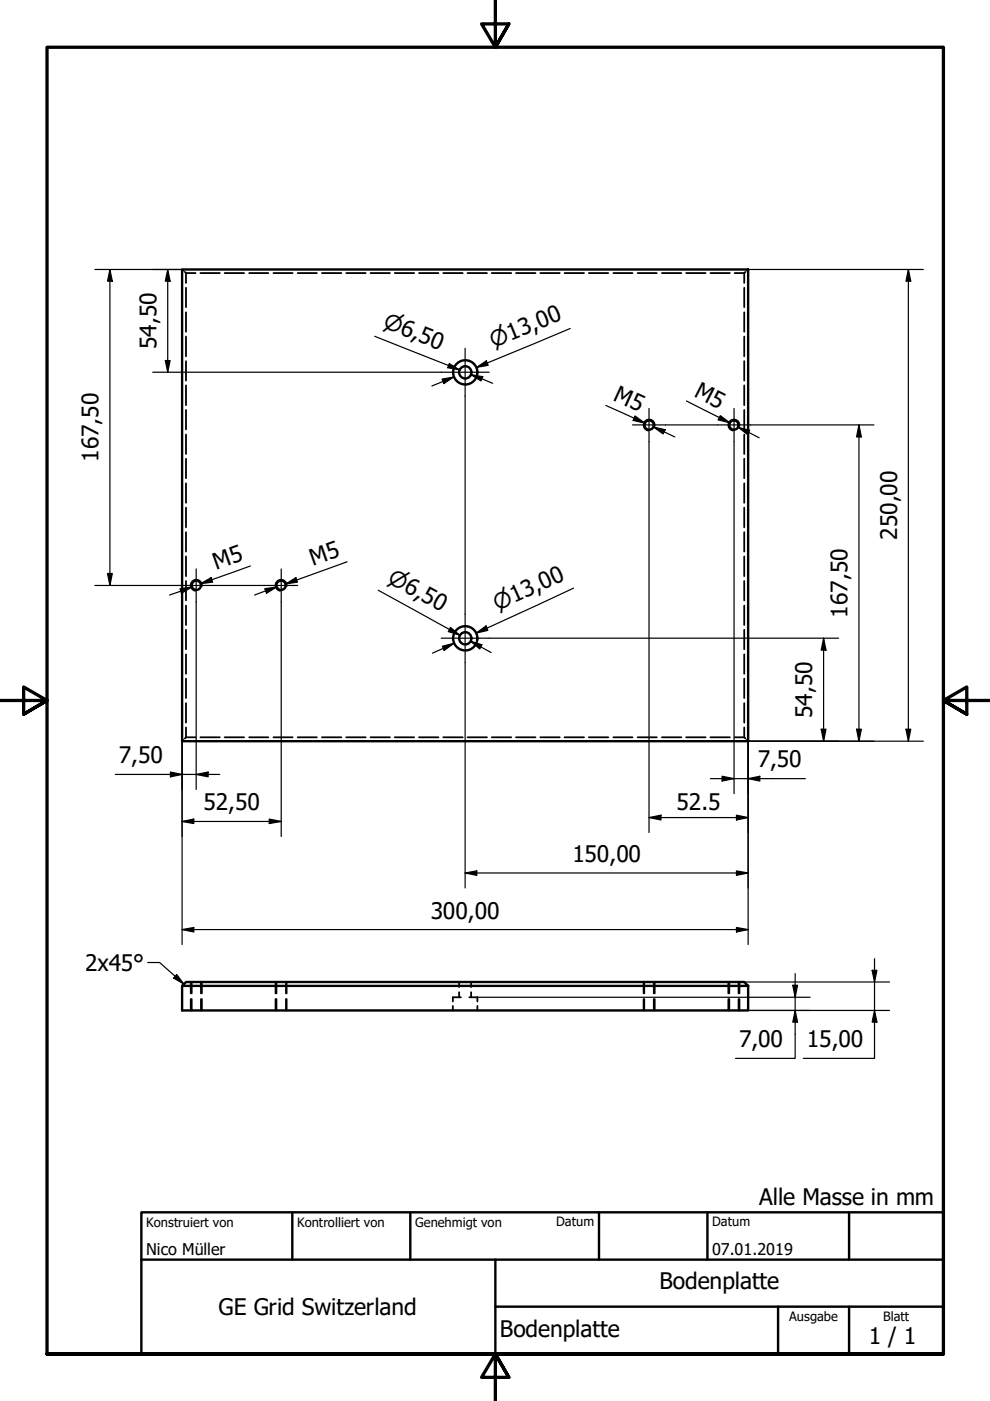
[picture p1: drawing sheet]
<svg xmlns="http://www.w3.org/2000/svg" width="210mm" height="297mm" viewBox="0 0 210 297" stroke-linecap="round" stroke-linejoin="round" font-family="sans-serif">
<!-- layer: Verdeckt (ISO) -->
<g fill="none" stroke="#000" stroke-width=".38">
<path d="M38.6 57.1l.3 .3M39.2 57.6l.2 .3h2.1M39.4 57.9v2.1M42.5 57.9h4.1M47.6 57.9h4.2M52.8 57.9h4.1M58 57.9h4M63.1 57.9h4.1M68.3 57.9h4.1M73.4 57.9h4.1M78.5 57.9h4.2M83.7 57.9h4.1"/>
<path d="M88.8 57.9h4.2M94 57.9h4.1M99.1 57.9h4.2M104.3 57.9h4.1M109.4 57.9h4.1M114.6 57.9h4.1M119.7 57.9h4.1M124.8 57.9h4.2M130 57.9h4.1M135.2 57.9h4.1M140.3 57.9h4.2M145.5 57.9h4.1"/>
<path d="M150.6 57.9h4.1M155.8 57.9h2M158.1 57.6l-.3 .3v2.1M158.6 57.1l-.2 .3M39.4 61v4.1M39.4 66.2v4.1M39.4 71.4v4.2M39.4 76.6v4.1M157.8 61v4.1M157.8 66.2v4.1M157.8 71.4v4.2M157.8 76.6v4.1"/>
<path d="M39.4 81.7v4.2M39.4 86.9v4.1M39.4 92.1v4.2M39.4 97.3v4.1M157.8 81.7v4.2M157.8 86.9v4.1M157.8 92.1v4.2M157.8 97.3v4.1M39.4 102.5v4.1M39.4 107.6v4.2M39.4 112.8v4.2M39.4 118v4.2"/>
<path d="M157.8 102.5v4.1M157.8 107.6v4.2M157.8 112.8v4.2M157.8 118v4.2M39.4 123.2v4.1M39.4 128.4v4.1M39.4 133.5v4.2M39.4 138.7v4.2M157.8 123.2v4.1M157.8 128.4v4.1M157.8 133.5v4.2M157.8 138.7v4.2"/>
<path d="M38.9 156.8l-.3 .3M39.4 156.3h2.1M39.4 156.3l-.2 .3M39.4 143.9v4.1M39.4 149.1v4.1M39.4 154.2v2.1M42.5 156.3h4.1M47.6 156.3h4.2M52.8 156.3h4.1M58 156.3h4M63.1 156.3h4.1M68.3 156.3h4.1"/>
<path d="M73.4 156.3h4.1M78.5 156.3h4.2M83.7 156.3h4.1M88.8 156.3h4.2M94 156.3h4.1M99.1 156.3h4.2M104.3 156.3h4.1M109.4 156.3h4.1M114.6 156.3h4.1M119.7 156.3h4.1M124.8 156.3h4.2M130 156.3h4.1"/>
<path d="M135.2 156.3h4.1M140.3 156.3h4.2M145.5 156.3h4.1M150.6 156.3h4.1M155.8 156.3h2l.3 .3M157.8 143.9v4.1M157.8 149.1v4.1M157.8 154.2v2.1M158.4 156.8l.2 .3M40.4 208.2v2.4M40.4 211.8v2.4M40.6 208.2v2.4"/>
<path d="M40.6 211.8v2.4M42.6 208.2v2.4M42.6 211.8v2.4M42.8 208.2v2.4M42.8 211.8v2.4M58.4 208.2v2.4M58.4 211.8v2.4M58.6 208.2v2.4M58.6 211.8v2.4M60.6 208.2v2.4M60.6 211.8v2.4M60.8 208.2v2.4"/>
<path d="M60.8 211.8v2.4M96 213.3v.9M97.3 208.2v1.1M97.3 210.4v1M97.7 211.4h-1.7v.9M99.5 211.4h1.7v.9M99.9 208.2v1.1M99.9 210.4v1M101.2 213.3v.9M136.5 208.2v2.4M136.5 211.8v2.4M136.6 208.2v2.4"/>
<path d="M136.6 211.8v2.4M138.6 208.2v2.4M138.6 211.8v2.4M138.8 208.2v2.4M138.8 211.8v2.4M154.4 208.2v2.4M154.4 211.8v2.4M154.6 208.2v2.4M154.6 211.8v2.4M156.6 208.2v2.4M156.6 211.8v2.4M156.8 208.2v2.4"/>
<path d="M156.8 211.8v2.4"/>
</g>
<!-- layer: Sichtbar (ISO) -->
<g fill="none" stroke="#000" stroke-width=".51">
<path d="M38.6 57.1h120v100h-120zM38.6 209v5.2h120v-5.2M39.4 208.2h118.4l.8 .8h-120z"/>
<circle cx="98.6" cy="78.9" r="2.57"/>
<circle cx="98.6" cy="78.9" r="1.3"/>
<circle cx="137.6" cy="90.1" r=".98"/>
<circle cx="155.6" cy="90.1" r=".98"/>
<circle cx="41.6" cy="124.1" r=".98"/>
<circle cx="59.6" cy="124.1" r=".98"/>
<circle cx="98.6" cy="135.3" r="2.57"/>
<circle cx="98.6" cy="135.3" r="1.3"/>
</g>
<!-- layer: Sichtbar schmal (ISO) -->
<path d="M138.8 90.3a1.17 1.17 0 0 0-1-1.3 1.17 1.17 0 0 0-1.3 .9 1.17 1.17 0 0 0 .9 1.4M156.8 90.3a1.17 1.17 0 0 0-1-1.3 1.17 1.17 0 0 0-1.4 .9 1.17 1.17 0 0 0 1 1.4M42.8 124.3a1.17 1.17 0 0 0-1-1.4 1.17 1.17 0 0 0-1.3 1 1.17 1.17 0 0 0 .9 1.4M60.8 124.3a1.17 1.17 0 0 0-1-1.4 1.17 1.17 0 0 0-1.4 1 1.17 1.17 0 0 0 1 1.4" fill="none" stroke="#000" stroke-width=".38"/>
<!-- layer: Rahmen (ISO) -->
<path d="M105 0v10l-2.9-4.9h5.8l-2.9 4.9 2.9-4.9M0 148.5h10l-5-2.8v5.7l5-2.9-5 2.9M210 148.5h-10l5-2.8v5.7l-5-2.9 5 2.9M10 287.1v-277.1h190v277.1h-190h190M107.9 292l-2.9-4.9 2.9 4.9h-5.8l2.9-4.9v9.9" fill="none" stroke="#000" stroke-width=".7"/>
<!-- layer: Titel (ISO) -->
<path d="M30 257h170v30.1h-170zM62 257v10.1M87 257v10.1M127 257v10.1M150 257v10.1M180 257v10.1M30 267.1h170M105 277h95M105 267.1v20M165 277v10.1M180 277v10.1" fill="none" stroke="#000" stroke-width=".51"/>
<g fill="none" stroke="#000" stroke-width=".25">
<path d="M20.1 57.1h18.5M23.3 57.1l.5 2.5h-1zM23.3 57.1v67M35.6 57.1l.5 2.5h-1zM35.6 57.1v21.8M158.6 57.1h37.2M192.6 57.1l.5 2.5h-1zM192.6 57.1v100M32.4 78.9h61.1M35.1 76.4h1l-.5 2.5zM79.4 71.3l18 7.1-2.3-.9M95.2 77.1l2.2 1.3-2.5-.4z"/>
<path d="M96.2 79.9l-4.6 1.9M99.8 79.4l2.6 .5-.4 .9zM99.8 79.4l4.7 1.9M101 77.9l2.1-1.4 .4 1zM120.9 69.6l-19.9 8.3 2.3-1M93.7 80.4l2.5-.5-2.1 1.4zM98.6 84v46.2M128.5 86l8.2 3.7-2.3-1M134.6 88.2l2.1 1.5-2.5-.6zM137.6 93.6v82.9M138.6 90.5l2.4 .6-.4 .9zM138.6 90.5l4.5 2.1"/>
<path d="M141.1 90.1h11M145.5 85l9.2 4.6-2.2-1M152.7 88.1l2 1.5-2.4-.6zM155.6 93.6v74.7M156.5 90.6l2.4 .6-.4 .9zM156.5 90.6l4.5 2.2M159.1 90.1h26.2M182.1 90.1l.5 2.5h-1zM182.1 90.1v67M73.6 119.1l-13 4.7 2.3-.9M20.1 124.1h18M22.8 121.6h1l-.5 2.5z"/>
<path d="M38.2 124.8l2.5-.4-2.2 1.4zM40.7 124.4l-4.8 1.8M41.6 127.6v39.8M42.5 123.7l2.3-1.2 .3 .9zM45.1 124.1h11M53.1 120l-10.6 3.7 2.4-.8M56.1 124.8l2.6-.4-2.2 1.4zM58.7 124.4l-4.7 1.8M59.6 127.6v49.7M60.6 123.8l2.1-1.3 .4 .9zM80.2 125.1l17.3 9.6-2.2-1.2M93.8 137l2.5-.6-2.1 1.5z"/>
<path d="M95.5 133l2 1.7-2.4-.8zM96.3 136.4l-4.6 2.1M99.8 135.9l2.4 .8-.5 .9zM99.8 135.9l4.3 2.5M101 134.2l2.1-1.5 .3 1zM103.7 135.3h74.1M121.6 124.7l-20.6 9.5 2.3-1M174.6 135.3l.5 2.5h-1zM174.6 135.3v21.8M38.6 157.1v43.2M98.6 140.4v47.9M174.1 154.6h1l-.5 2.5z"/>
<path d="M181.6 154.6h1l-.5 2.5zM192.1 154.6h1l-.5 2.5zM195.8 157.1h-37.2v43.2M24.4 164.2h22.2M36.1 163.7l2.5 .5-2.5 .5zM38.6 174.2l2.5-.5v.9zM38.6 174.2h21M41.6 164.2l2.5-.5v1zM57.1 173.7l2.5 .5-2.5 .4zM137.6 173.3l2.5-.5v1zM137.6 173.3h21M150.6 165.1h20.2"/>
<path d="M153.1 164.6l2.5 .5-2.5 .5zM156.1 172.8l2.5 .5-2.5 .5zM158.6 165.1l2.5-.5v1zM38.6 197.1l2.5-.5v1zM38.6 197.1h120M98.6 185.1l2.5-.5v1zM98.6 185.1h60M156.1 184.6l2.5 .5-2.5 .5zM156.1 196.6l2.5 .5-2.5 .5zM101.2 211.4h70.6M157.8 208.2h30.8M158.6 214.2h30"/>
<path d="M168.1 208.9h1l-.5 2.5zM168.6 214.2l.5 2.5h-1zM168.6 206.4v18h-12.6M184.9 205.7h1l-.5 2.5zM185.4 214.2l.5 2.5h-1zM185.4 203.2v21.2h-15.1"/>
</g>
<g fill="#000">
<path d="M23.3 57.1l.5 2.5h-1z" fill-rule="evenodd"/>
<path d="M35.6 57.1l.5 2.5h-1z" fill-rule="evenodd"/>
<path d="M192.6 57.1l.5 2.5h-1z" fill-rule="evenodd"/>
<path d="M35.1 76.4h1l-.5 2.5z" fill-rule="evenodd"/>
<path d="M95.2 77.1l2.2 1.3-2.5-.4z" fill-rule="evenodd"/>
<path d="M99.8 79.4l2.6 .5-.4 .9z" fill-rule="evenodd"/>
<path d="M101 77.9l2.1-1.4 .4 1z" fill-rule="evenodd"/>
<path d="M93.7 80.4l2.5-.5-2.1 1.4z" fill-rule="evenodd"/>
<path d="M134.6 88.2l2.1 1.5-2.5-.6z" fill-rule="evenodd"/>
<path d="M138.6 90.5l2.4 .6-.4 .9z" fill-rule="evenodd"/>
<path d="M152.7 88.1l2 1.5-2.4-.6z" fill-rule="evenodd"/>
<path d="M156.5 90.6l2.4 .6-.4 .9z" fill-rule="evenodd"/>
<path d="M182.1 90.1l.5 2.5h-1z" fill-rule="evenodd"/>
<path d="M22.8 121.6h1l-.5 2.5z" fill-rule="evenodd"/>
<path d="M38.2 124.8l2.5-.4-2.2 1.4z" fill-rule="evenodd"/>
<path d="M42.5 123.7l2.3-1.2 .3 .9z" fill-rule="evenodd"/>
<path d="M56.1 124.8l2.6-.4-2.2 1.4z" fill-rule="evenodd"/>
<path d="M60.6 123.8l2.1-1.3 .4 .9z" fill-rule="evenodd"/>
<path d="M93.8 137l2.5-.6-2.1 1.5z" fill-rule="evenodd"/>
<path d="M95.5 133l2 1.7-2.4-.8z" fill-rule="evenodd"/>
<path d="M99.8 135.9l2.4 .8-.5 .9z" fill-rule="evenodd"/>
<path d="M101 134.2l2.1-1.5 .3 1z" fill-rule="evenodd"/>
<path d="M174.6 135.3l.5 2.5h-1z" fill-rule="evenodd"/>
<path d="M174.1 154.6h1l-.5 2.5z" fill-rule="evenodd"/>
<path d="M181.6 154.6h1l-.5 2.5z" fill-rule="evenodd"/>
<path d="M192.1 154.6h1l-.5 2.5z" fill-rule="evenodd"/>
<path d="M36.1 163.7l2.5 .5-2.5 .5z" fill-rule="evenodd"/>
<path d="M38.6 174.2l2.5-.5v.9z" fill-rule="evenodd"/>
<path d="M41.6 164.2l2.5-.5v1z" fill-rule="evenodd"/>
<path d="M57.1 173.7l2.5 .5-2.5 .4z" fill-rule="evenodd"/>
<path d="M137.6 173.3l2.5-.5v1z" fill-rule="evenodd"/>
<path d="M153.1 164.6l2.5 .5-2.5 .5z" fill-rule="evenodd"/>
<path d="M156.1 172.8l2.5 .5-2.5 .5z" fill-rule="evenodd"/>
<path d="M158.6 165.1l2.5-.5v1z" fill-rule="evenodd"/>
<path d="M38.6 197.1l2.5-.5v1z" fill-rule="evenodd"/>
<path d="M98.6 185.1l2.5-.5v1z" fill-rule="evenodd"/>
<path d="M156.1 184.6l2.5 .5-2.5 .5z" fill-rule="evenodd"/>
<path d="M156.1 196.6l2.5 .5-2.5 .5z" fill-rule="evenodd"/>
<path d="M168.1 208.9h1l-.5 2.5z" fill-rule="evenodd"/>
<path d="M168.6 214.2l.5 2.5h-1z" fill-rule="evenodd"/>
<path d="M184.9 205.7h1l-.5 2.5z" fill-rule="evenodd"/>
<path d="M185.4 214.2l.5 2.5h-1z" fill-rule="evenodd"/>
</g>
<!-- layer: Symbol (ISO) -->
<path d="M31.3 204.1h2.5l5.2 4.5M37.5 206.6l1.5 2-2.2-1.2z" fill="none" stroke="#000" stroke-width=".25"/>
<path d="M37.5 206.6l1.5 2-2.2-1.2z" fill-rule="evenodd" fill="#000"/>
<!-- layer: Mittelpunktmarkierung (ISO) -->
<path d="M93.5 78.9h10.2M98.6 73.8v10.2M134.1 90.1h7M137.6 86.6v7M152.1 90.1h7M155.6 86.6v7M38.1 124.1h7M41.6 120.6v7M56.1 124.1h7M59.6 120.6v7M93.5 135.3h10.2M98.6 130.2v10.2" fill="none" stroke="#000" stroke-width=".25"/>
<g font-size="4.8">
<text x="33.1" y="74" transform="rotate(-90 33.1 74)">54,50</text>
<text x="146.9" y="83.9" transform="rotate(27 146.9 83.9)">M5</text>
<text x="129.8" y="84.8" transform="rotate(24 129.8 84.8)">M5</text>
<text x="20.9" y="97.9" transform="rotate(-90 20.9 97.9)">167,50</text>
<text x="190.2" y="114.4" transform="rotate(-90 190.2 114.4)">250,00</text>
<text x="45.8" y="120.9" transform="rotate(-20 45.8 120.9)">M5</text>
<text x="66.4" y="120" transform="rotate(-20 66.4 120)">M5</text>
<text x="179.7" y="130.9" transform="rotate(-90 179.7 130.9)">167,50</text>
<text x="172.2" y="152.2" transform="rotate(-90 172.2 152.2)">54,50</text>
<text x="25.2" y="161.8">7,50</text>
<text x="160.7" y="162.7">7,50</text>
<text x="43.1" y="171.8">52,50</text>
<text x="143.4" y="171.8">52.5</text>
<text x="121.3" y="182.7">150,00</text>
<text x="91.3" y="194.7">300,00</text>
<text x="18" y="205.9">2x45°</text>
<text x="156.7" y="222">7,00</text>
<text x="171.1" y="222">15,00</text>
<text x="161" y="255.6">Alle Masse in mm</text>
<text x="139.8" y="273.4">Bodenplatte</text>
<text x="46.4" y="278.9">GE Grid Switzerland</text>
<text x="106" y="283.4">Bodenplatte</text>
<text x="184.2" y="285">1 / 1</text>
</g>
<g font-size="4.6">
<text x="81" y="69.3" transform="rotate(22 81 69.3)">⌀6,50</text>
<text x="104.6" y="73.8" transform="rotate(-22 104.6 73.8)">⌀13,00</text>
<text x="82" y="123.4" transform="rotate(29 82 123.4)">⌀6,50</text>
<text x="105.5" y="129.5" transform="rotate(-25 105.5 129.5)">⌀13,00</text>
</g>
<g font-size="3.4">
<text x="31" y="266">Nico Müller</text>
<text x="151" y="266">07.01.2019</text>
</g>
<g font-size="2.7">
<text x="31" y="260.1">Konstruiert von</text>
<text x="63" y="260.1">Kontrolliert von</text>
<text x="88" y="260.1">Genehmigt von</text>
<text x="117.9" y="260">Datum</text>
<text x="151" y="260">Datum</text>
<text x="167.3" y="280.1">Ausgabe</text>
<text x="187.3" y="280.1">Blatt</text>
</g>
</svg>
